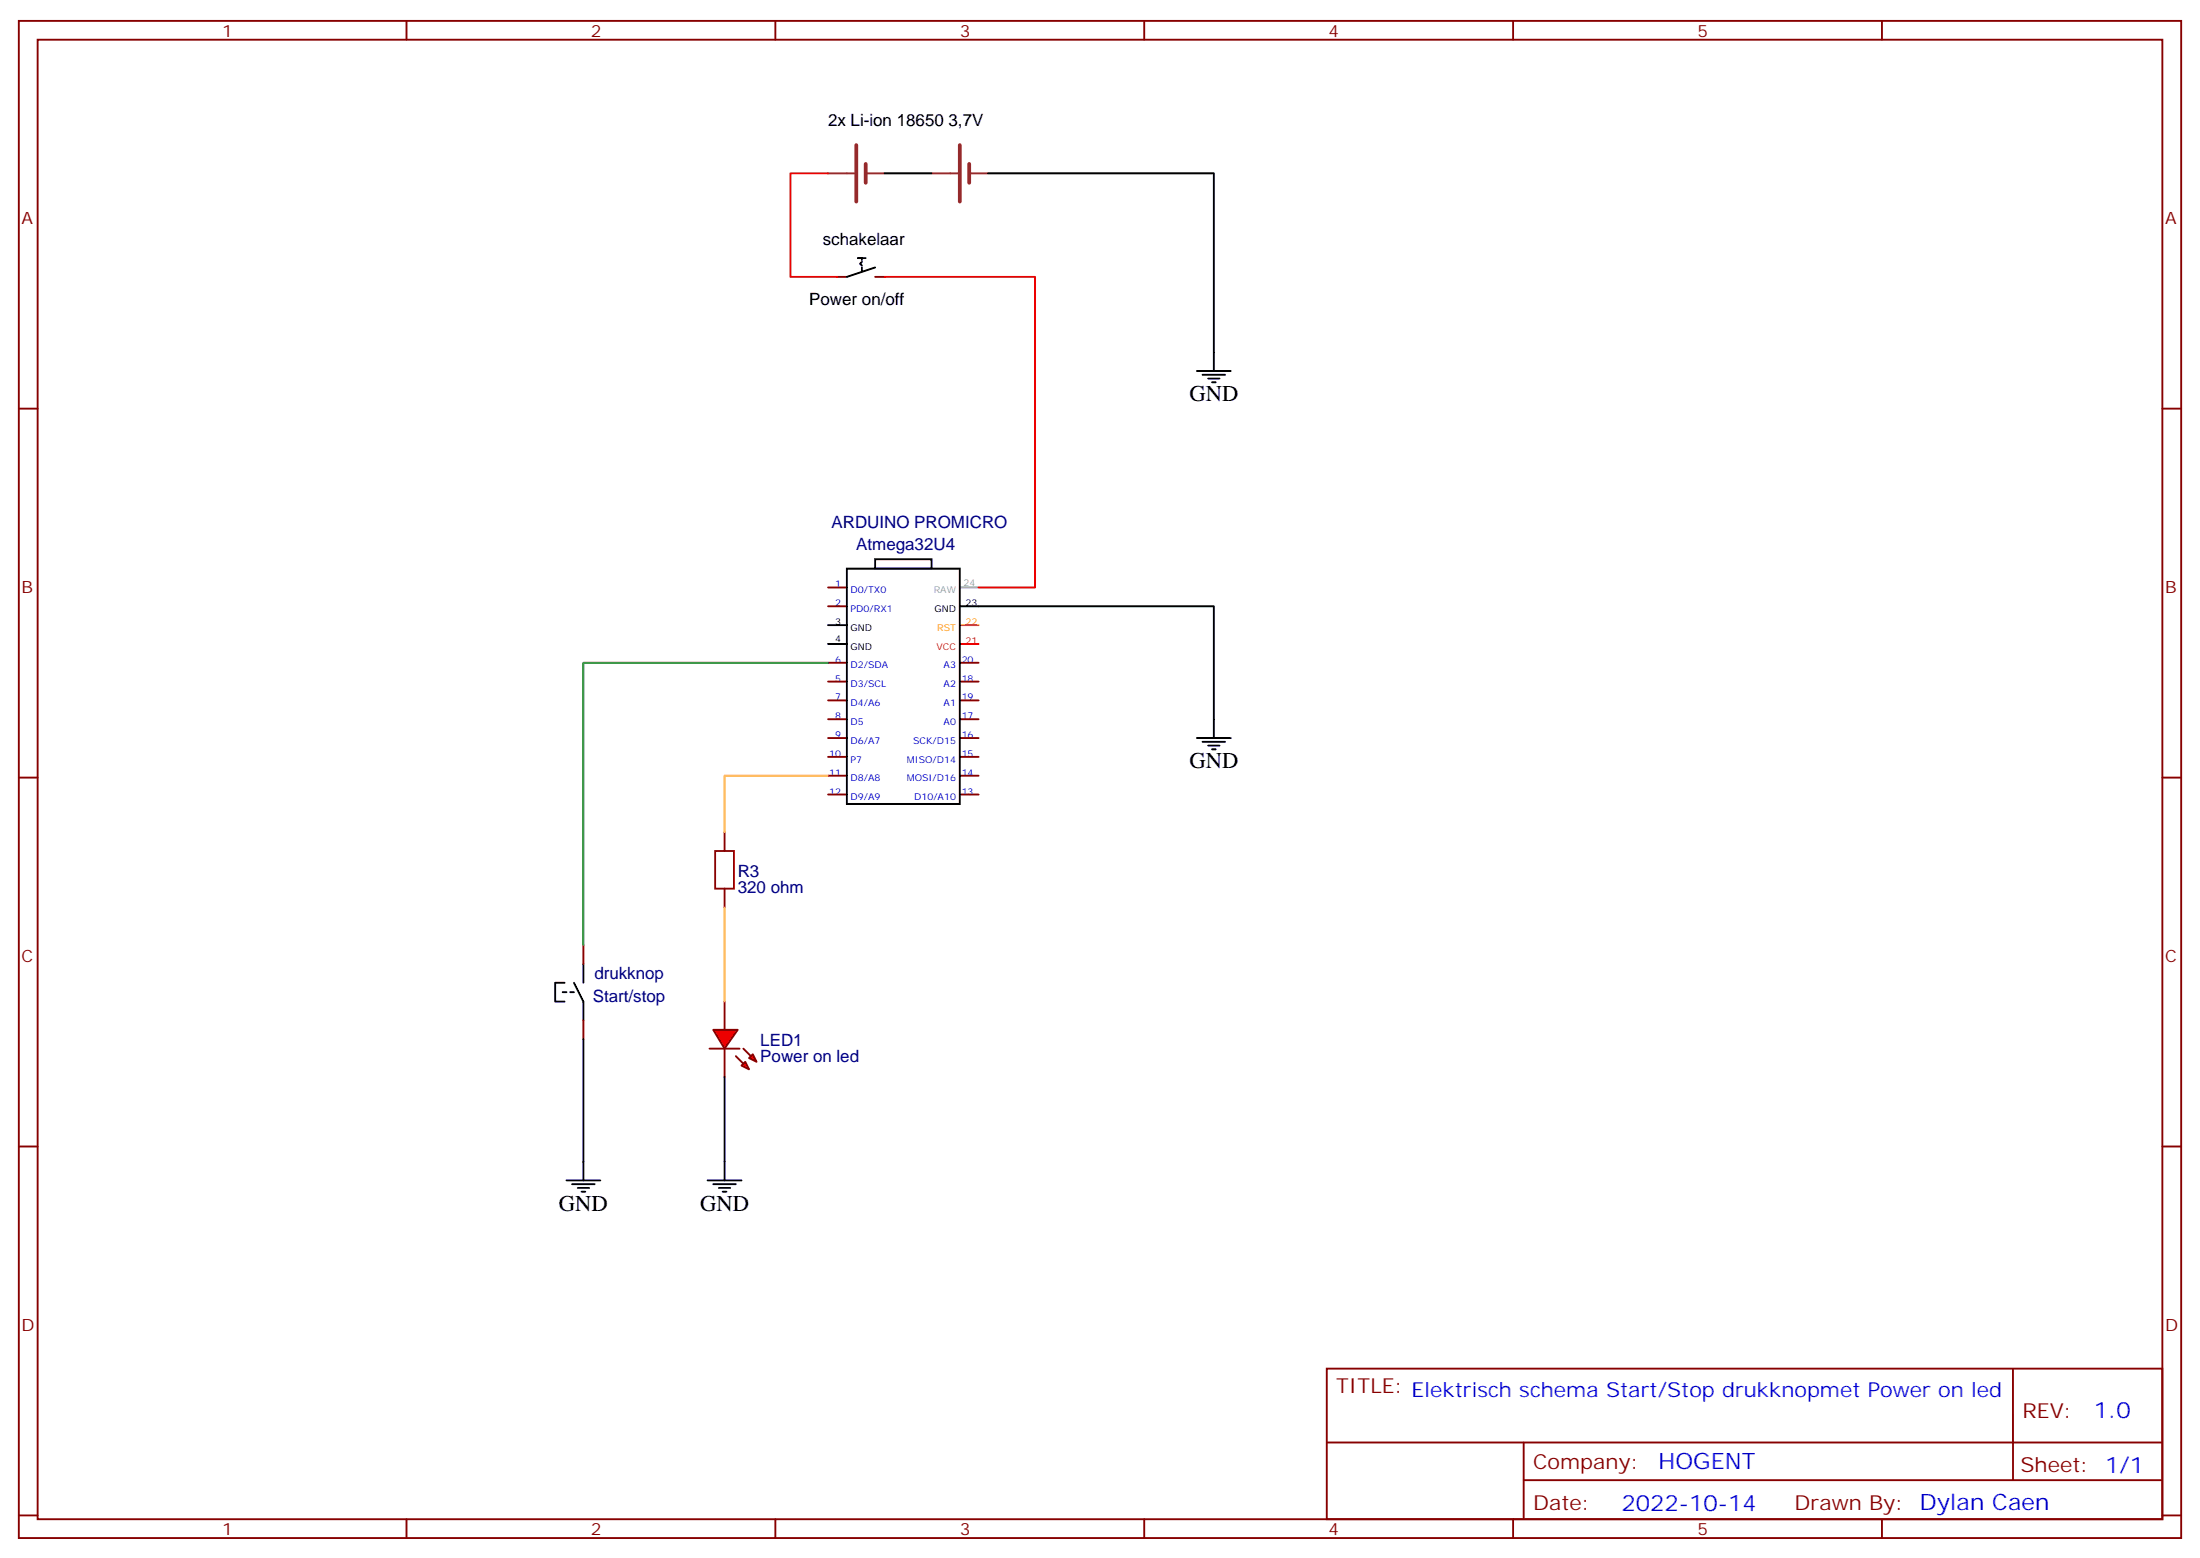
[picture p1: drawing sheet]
<svg xmlns="http://www.w3.org/2000/svg" width="412mm" height="292mm" viewBox="0 0 412 292" stroke-linecap="round" stroke-linejoin="round" font-family="sans-serif">
<g fill="none" stroke="#870000" stroke-width=".35">
<path d="M3.5 3.9h405.4v284.4h-405.4zM7.1 7.4h398.2v277.3h-398.2zM76.2 3.9v3.5M145.3 3.9v3.5M214.5 3.9v3.5M283.6 3.9v3.5M352.8 3.9v3.5M3.5 76.6h3.6M405.3 76.6h3.6M155.2 110.1h3.5M155.2 113.6h3.5M155.2 124.2h3.5"/>
<path d="M155.2 127.7h3.5M155.2 131.3h3.5M155.2 134.8h3.5M155.2 138.3h3.5M179.9 124.2h3.5M179.9 127.7h3.5M179.9 131.3h3.5M179.9 134.8h3.5M179.9 138.3h3.5M3.5 145.7h3.6M155.2 141.9h3.5M155.2 145.4h3.5"/>
<path d="M155.2 148.9h3.5M179.9 141.9h3.5M179.9 145.4h3.5M179.9 148.9h3.5M405.3 145.7h3.6M3.5 214.9h3.6M405.3 214.9h3.6M248.7 256.5h156.6v28.2h-156.6zM377.3 256.5v20.9M248.7 270.4h156.5M285.6 277.4h119.6M285.6 270.4v14.1"/>
<path d="M3.5 284h3.6M76.2 284.7v3.6M145.3 284.7v3.6M214.5 284.7v3.6M283.6 284.7v3.6M352.8 284.7v3.6M405.3 284h3.6"/>
</g>
<path d="M165.8 32.5h8.8M155.2 117.2h3.5M158.7 106.6h21.2v44.1h-21.2zM164 104.8h10.6v1.8h-10.6zM179.9 113.6h3.5M155.2 120.7h3.5" fill="none" stroke="#000" stroke-width=".35"/>
<path d="M179.9 120.7h3.5" fill="none" stroke="#f00" stroke-width=".35"/>
<path d="M179.9 117.2h3.5" fill="none" stroke="#f60" stroke-width=".35"/>
<path d="M179.9 110.1h3.5" fill="none" stroke="#999" stroke-width=".35"/>
<path d="M160.5 27.2v10.6M162.3 30.7v3.6M179.9 27.2v10.6M181.7 30.7v3.6" fill="none" stroke="#8c2424" stroke-width=".71"/>
<path d="M155.2 32.5h5M162.3 32.5h3.5M174.6 32.5h5M181.7 32.5h3.5" fill="none" stroke="#8c2424" stroke-width=".35"/>
<g fill="#f00" stroke="#870000" stroke-width=".35">
<path d="M133.7 193h4.6l-2.5 3.5z"/>
<path d="M133 196.5h5.6z"/>
</g>
<g fill="#870000" stroke="#870000" stroke-width=".35">
<path d="M139.3 196.5l1.5 1.4z"/>
<path d="M137.9 197.9l1.4 1.5z"/>
</g>
<g fill="#f00" stroke="#870000" stroke-width=".35">
<path d="M141.1 197.6l.7 1.4-1.4-.7z"/>
<path d="M139 199.7l.7-.7 .7 1.4z"/>
</g>
<path d="M157 51.9h1.7M164 51.9h1.8M135.8 156v3.5M109.4 177.1v3.6M135.8 166.5v3.6M109.4 191.2v3.6M135.8 187.7v5.3M135.8 196.5v5.3" fill="none" stroke="#870000" stroke-width=".35"/>
<path d="M134.1 159.5h3.5v7h-3.5z" fill="none" stroke="#a10000" stroke-width=".35"/>
<path d="M155.2 145.4h-19.4v10.6M135.8 170.1v17.6" fill="none" stroke="#f90" stroke-width=".35"/>
<g fill="none" stroke="#000" stroke-width=".35">
<path d="M185.2 32.5h42.3v37M161.6 49.1l-.4 .3 .4 .4M161.6 50.1v.7M162.3 48.4h-1.4h.7v.3M164 50.1l-5.3 1.8M224.4 69.5h6.3M225.4 70.2h4.3M226.5 70.9h2.1M227.2 71.6h.7M183.4 113.6h44.1v24.7M224.4 138.3h6.3M225.4 139h4.3"/>
<path d="M226.5 139.7h2.1M227.2 140.4h.7M105.5 185.9h.7M105.8 184.2h-1.7v3.5h1.7M106.9 185.9h.7M107.6 184.2l1.8 3.5v3.5M109.4 180.7v3.5M109.4 194.8v26.4M135.8 201.8v19.4M106.2 221.2h6.3M107.2 221.9h4.3M108.3 222.6h2.1"/>
<path d="M109 223.3h.7M132.6 221.2h6.4M133.7 221.9h4.2M134.8 222.6h2.1M135.5 223.3h.7"/>
</g>
<path d="M155.2 32.5h-7v19.4h8.8M165.8 51.9h28.2v58.2h-10.6" fill="none" stroke="#f00" stroke-width=".35"/>
<path d="M155.2 124.2h-45.8v52.9" fill="none" stroke="#008700" stroke-width=".35"/>
<g font-size="4.2">
<text x="223" y="75.2">GND</text>
<text x="223" y="144">GND</text>
<text x="104.8" y="226.9">GND</text>
<text x="131.2" y="226.9">GND</text>
</g>
<g font-size="4.2" fill="#00f">
<text x="392.5" y="265.8">1.0</text>
<text x="310.9" y="275.3">HOGENT</text>
<text x="304" y="283.1">2022-10-14</text>
</g>
<g font-size="3.9" fill="#800">
<text x="250.5" y="261.1">TITLE: Elektrisch schema Start/Stop drukknopmet Power on led</text>
<text x="379.1" y="265.8">REV:</text>
<text x="287.4" y="275.3">Company:</text>
<text x="378.7" y="275.9">Sheet: 1/1</text>
<text x="287.4" y="283">Date:</text>
<text x="336.4" y="283.1">Drawn By: Dylan Caen</text>
</g>
<g font-size="3.2" fill="#800">
<text x="41.6" y="6.9">1</text>
<text x="110.8" y="6.9">2</text>
<text x="179.9" y="6.9">3</text>
<text x="249.1" y="6.9">4</text>
<text x="318.2" y="6.9">5</text>
<text x="4.1" y="42">A</text>
<text x="405.9" y="42">A</text>
<text x="4.1" y="111.2">B</text>
<text x="405.9" y="111.2">B</text>
<text x="4.1" y="180.3">C</text>
<text x="405.9" y="180.3">C</text>
<text x="4.1" y="249.4">D</text>
<text x="405.9" y="249.4">D</text>
<text x="41.6" y="287.7">1</text>
<text x="110.8" y="287.7">2</text>
<text x="179.9" y="287.7">3</text>
<text x="249.1" y="287.7">4</text>
<text x="318.2" y="287.7">5</text>
</g>
<g font-size="3.2">
<text x="155.2" y="23.7">2x Li-ion 18650 3,7V</text>
<text x="154.2" y="46">schakelaar</text>
<text x="151.7" y="57.2">Power on/off</text>
</g>
<g font-size="3.2" fill="#000080">
<text x="155.9" y="99">ARDUINO PROMICRO</text>
<text x="160.5" y="103">Atmega32U4</text>
<text x="138.3" y="167.3">320 ohm</text>
<text x="138.3" y="164.3">R3</text>
<text x="111.4" y="183.6">drukknop</text>
<text x="111.1" y="187.7">Start/stop</text>
<text x="142.5" y="196">LED1</text>
<text x="142.5" y="199.1">Power on led</text>
</g>
<g font-size="1.8" fill="#00f">
<text x="156.6" y="110.1">1</text>
<text x="156.6" y="113.6">2</text>
<text x="159.5" y="111.2">D0/TX0</text>
<text x="159.5" y="114.7">PD0/RX1</text>
<text x="156.6" y="124.2">6</text>
<text x="159.5" y="125.3">D2/SDA</text>
<text x="176.9" y="125.3">A3</text>
<text x="180.3" y="124.2">20</text>
<text x="156.6" y="127.7">5</text>
<text x="156.6" y="131.3">7</text>
<text x="159.5" y="128.8">D3/SCL</text>
<text x="176.9" y="128.8">A2</text>
<text x="180.3" y="131.3">19</text>
<text x="180.3" y="127.7">18</text>
<text x="156.6" y="134.8">8</text>
<text x="159.5" y="132.3">D4/A6</text>
<text x="159.5" y="135.9">D5</text>
<text x="176.9" y="135.9">A0</text>
<text x="176.9" y="132.3">A1</text>
<text x="180.3" y="134.8">17</text>
<text x="155.5" y="141.9">10</text>
<text x="156.6" y="138.3">9</text>
<text x="159.5" y="139.4">D6/A7</text>
<text x="159.5" y="142.9">P7</text>
<text x="170" y="142.9">MISO/D14</text>
<text x="171.2" y="139.4">SCK/D15</text>
<text x="180.3" y="141.9">15</text>
<text x="180.3" y="138.3">16</text>
<text x="155.5" y="145.4">11</text>
<text x="155.5" y="148.9">12</text>
<text x="159.5" y="146.4">D8/A8</text>
<text x="159.5" y="150">D9/A9</text>
<text x="170" y="146.4">MOSI/D16</text>
<text x="171.4" y="150">D10/A10</text>
<text x="180.3" y="148.9">13</text>
<text x="180.3" y="145.4">14</text>
</g>
<g font-size="1.8" fill="#999">
<text x="175" y="111.2">RAW</text>
<text x="180.6" y="109.7">24</text>
</g>
<g font-size="1.8">
<text x="181" y="113.6">23</text>
<text x="156.6" y="117.2">3</text>
<text x="159.5" y="118.2">GND</text>
<text x="175.2" y="114.7">GND</text>
<text x="156.6" y="120.3">4</text>
<text x="159.5" y="121.7">GND</text>
</g>
<g font-size="1.8" fill="#f60">
<text x="175.7" y="118.2">RST</text>
<text x="181" y="117.2">22</text>
</g>
<g font-size="1.8" fill="#f00">
<text x="175.5" y="121.7">VCC</text>
<text x="181" y="120.7">21</text>
</g>
</svg>
